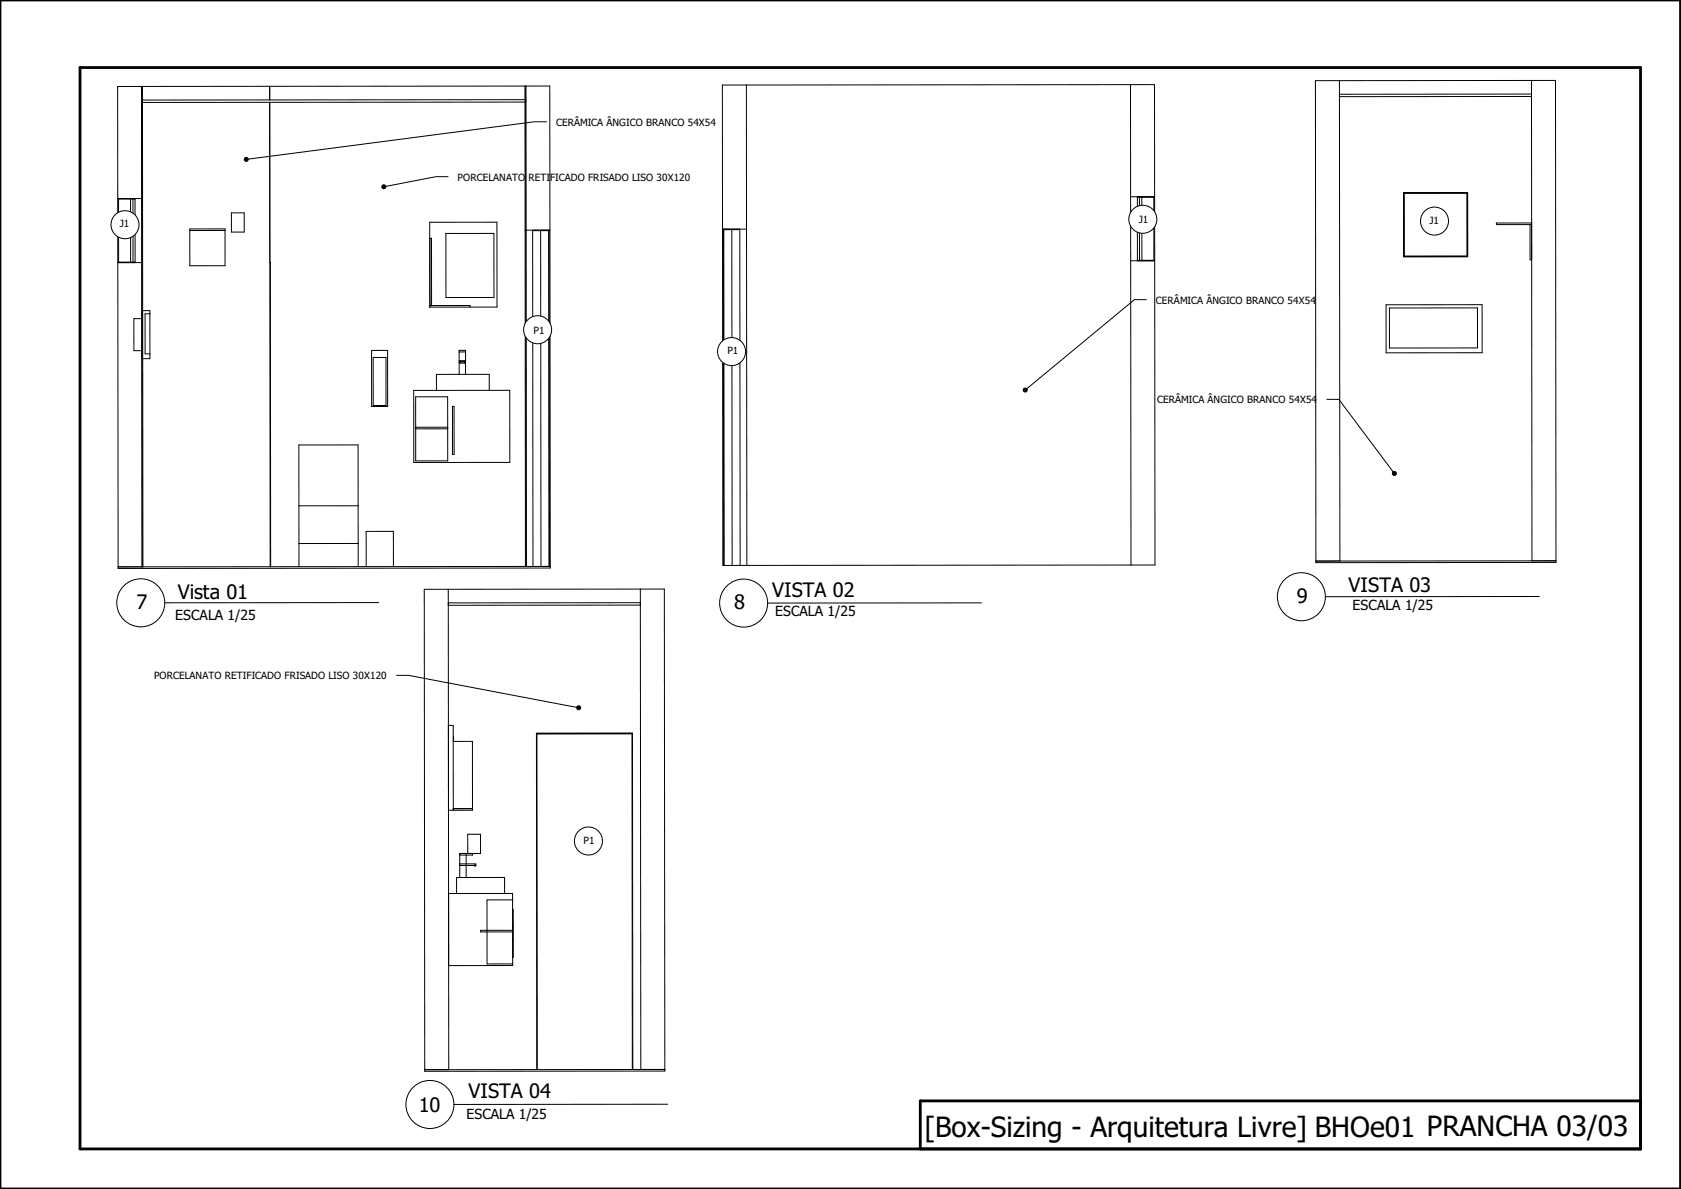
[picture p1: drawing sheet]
<svg xmlns="http://www.w3.org/2000/svg" width="420mm" height="297mm" viewBox="0 0 420 297" stroke-linecap="round" stroke-linejoin="round" font-family="sans-serif">
<path d="M0 0h420v297h-420zM20 16.9h390v270.1h-390zM410 275h-180v12" fill="none" stroke="#000" stroke-width=".7"/>
<g fill="none" stroke="#000" stroke-width=".25">
<path d="M35.4 21.6l.1 120M35.6 21.6h-6.2v44M35.6 21.6v44M67.4 21.6v3.4M67.4 25.6l.1 40M131.2 21.5h6.2l.1 36M131.2 21.5l-95.6 .1M131.2 21.5v36M131.4 21.5l.1 120M131.4 24.9l-96 .1M131.4 25.5l-96 .1M136.6 30.4h-3l-72.1 9.4"/>
<path d="M29.6 49.6v16M32.6 49.7v15.8M33.2 49.7v15.8M33.8 49.6v16M33.8 49.7h-4.2M35.6 49.6h-6.2M47.4 57.2h8.8l.1 9.2h-8.9zM56.2 57.6h-8.8M57.8 53.2h3.2v4.8h-3.2zM107.4 55.5h16.8v21.2h-16.8zM111.4 58.3h12l.1 16h-12zM112 44.1h-3l-13.1 2.6"/>
<path d="M131.2 57.5l.1 84M133.1 57.5l.1 84M135.1 57.6l.1 83.9M137.1 57.6l.1 83.9M137.3 57.5v.1M137.3 57.6v83.9M137.3 57.6h-4.2M137.5 57.5v84M137.5 57.5h-6.3M29.4 65.6l.1 76.4 108-.1v-.4M33.8 65.5h-4.2M35.6 65.6l.1 76h-6.2l108-.1"/>
<path d="M35.6 65.6h-6.2M37.5 78.4v-.8h-2v2h-2v8h2M37.5 78.4v11.2h-2M37.5 78.4h-1.2v10h1.2M67.5 65.6l.1 76zM107.5 76.3h10v.4M107.9 76.3l-.1-16.8h-.4l.1 17.2M83.5 81.8h.1M92.9 87.5h4v14h-4zM93.3 89.3h3.2v12h-3.2zM103.4 97.5h24v18h-24zM103.9 99.1h8v16h-8z"/>
<path d="M115 90.2h1.2v.5h-1.2zM115 90.5h-.2M116.2 90.4h-1.2M116.4 87.9h-1.6M116.4 90.1h-1.6M116.4 90.5h-.2M116.4 93.5v-6h-1.6v6M122.3 97.5v-4h-13.2v4M234.6 81.2h.1M111.9 106.7h-8M111.9 107.1h-8M113.1 101.5h.4v12h-.4z"/>
<path d="M89.5 126.4v-15.2h-14.8v30.4M89.5 126.4v15.2M89.5 126.4h-14.8M89.5 135.8h-14.8M98.3 141.5v-8.8l-6.8 .1v8.8"/>
</g>
<g fill="#000" stroke="#000" stroke-width=".25">
<circle cx="61.5" cy="39.8" r=".5"/>
<circle cx="95.9" cy="46.7" r=".5"/>
</g>
<g fill="#fff">
<path d="M180.6 21.2l108-.1 .1 120.1-108 .1z" fill-rule="evenodd"/>
<path d="M186.6 21.2l96-.1 .1 120.1-96 .1z" fill-rule="evenodd"/>
<path d="M282.6 65.2l6-.1 .1 76.1h-6z" fill-rule="evenodd"/>
<path d="M180.6 21.2h6v36l-6 .1z" fill-rule="evenodd"/>
<path d="M282.6 21.1h6v28h-6z" fill-rule="evenodd"/>
<path d="M180.9 57.4h2l.1 83.9h-2z" fill-rule="evenodd"/>
<path d="M182.9 57.4h2l.1 83.9h-2z" fill-rule="evenodd"/>
<path d="M184.9 57.2h1.7l.1 84.1h-1.7z" fill-rule="evenodd"/>
<path d="M285.4 49.3h3v15.7h-3z" fill-rule="evenodd"/>
<path d="M282.6 49.1h1.7v16l-1.7 .1z" fill-rule="evenodd"/>
<path d="M180.6 57.3h.2l.1 84h-.2z" fill-rule="evenodd"/>
<path d="M180.8 57.4l.2 83.9z" fill-rule="evenodd"/>
<path d="M284.8 49.3h.6v15.7h-.6z" fill-rule="evenodd"/>
<path d="M284.3 49.3h.5v15.7h-.5z" fill-rule="evenodd"/>
<path d="M288.4 49.1h.2v16h-.2z" fill-rule="evenodd"/>
<path d="M284.3 65l4.1 .1z" fill-rule="evenodd"/>
<path d="M284.3 49.1l4.1 .2z" fill-rule="evenodd"/>
<path d="M180.8 57.3l4.1 .1z" fill-rule="evenodd"/>
</g>
<g fill="none" stroke="#000" stroke-width=".25">
<path d="M186.6 21.2h-6v36.1M186.6 21.2v36M282.6 21.1h6v28M282.6 21.1l-96 .1M282.6 21.1v28M180.6 57.3l.1 84h6M180.8 57.3v.1M180.8 57.4l.1 83.9M180.9 57.4l.1 83.9M182.9 57.4l.1 83.9M184.9 57.2v.2M184.9 57.4l.1 83.9"/>
<path d="M184.9 57.4h-4.1M186.6 57.2l.1 84.1M186.6 57.2l-6 .1M282.6 49.1l.1 92.1M284.8 49.3v15.7M285.4 49.3v15.7M288.4 49.3h-4.1M288.6 49.1l.1 92.1h-6M288.6 49.1h-6M284.3 65v.1M286.5 74.9h-3l-27.3 22.5M288.4 65v.1"/>
<path d="M288.4 65v-15.9h-4.1v15.9M288.4 65h-4.1M288.6 65.1l-6 .1M234.6 81.2h.1M282.7 141.2l-96 .1M136.1 207.4h.1"/>
</g>
<circle cx="256.2" cy="97.4" r=".5" fill="#000" stroke="#000" stroke-width=".25"/>
<g fill="#fff">
<path d="M113.3 184v1.2z"/>
<path d="M128.1 231.3v.4z"/>
<path d="M128.2 234.7l-.1 .4z"/>
<path d="M106 147.2h60l.2 120.4h-60z" fill-rule="evenodd"/>
<path d="M112 151.2h48.1l.1 116h-2l-.1-84h-24l.1 84h-22z" fill-rule="evenodd"/>
<path d="M134.2 183.3h23.8v83.9h-23.7z" fill-rule="evenodd"/>
<path d="M106 147.2h6l.2 120h-6z" fill-rule="evenodd"/>
<path d="M160 147.2h6l.2 120h-6z" fill-rule="evenodd"/>
<path d="M116.9 208.4h3.2v4.8h-3.6v6h9.6v4h2v18h-16v-18h2v-4h.8v-6v.4h3.2v-.4v.4h-3.2v2.2h4l-.1 .1 .2 .2-.3 .3-.2-.2h-3.6v3h1.6v-6h-1.6h2z" fill-rule="evenodd"/>
<path d="M112.1 223.2h16v1.6h-6.4v16h6.4v.4h-16z" fill-rule="evenodd"/>
<path d="M112 147.2h48l.1 3.4h-48.1z" fill-rule="evenodd"/>
<path d="M112.1 181.2h1.2l.1 4h4.7v17.2h-4.8v-.4v.4h-1.2z" fill-rule="evenodd"/>
<path d="M121.7 224.8h6.4v7.6h-8v.4h8v8h-6.4z" fill-rule="evenodd"/>
<path d="M113.3 185.2h4.8v16.8h-4.8z" fill-rule="evenodd"/>
<path d="M114.1 219.2h12v4h-12z" fill-rule="evenodd"/>
<path d="M112 150.6h48.1v.6h-48.1z" fill-rule="evenodd"/>
<path d="M112.1 181.2h1.2v21.2h-1.2z" fill-rule="evenodd"/>
<path d="M106.2 267.2h60v.4h-60z" fill-rule="evenodd"/>
<path d="M134.1 183.2h24l.1 84-.2-83.9h-23.8v83.9z" fill-rule="evenodd"/>
<path d="M116.9 208.4h3.2v4.8h-3.2z" fill-rule="evenodd"/>
<path d="M120.1 232.4h8v.4h-8z" fill-rule="evenodd"/>
<path d="M113.3 202h4.8v.4h-4.8z" fill-rule="evenodd"/>
<path d="M114.9 215.8h4l-.4 .4h-3.6z" fill-rule="evenodd"/>
<path d="M128.2 227.2v12z" fill-rule="evenodd"/>
<path d="M128.1 231.7v3z" fill-rule="evenodd"/>
<path d="M118.8 215.9l.2 .2-.3 .3-.2-.2z" fill-rule="evenodd"/>
</g>
<g fill="none" stroke="#000" stroke-width=".25">
<path d="M358.8 80.3h.1M112 147.2l.2 120h-6M112 150.6h48.1v.6h-48.1zM160 147.2h-54l.2 120M160 147.2h6l.2 120M160 147.2l.2 120M99.1 168.7h3l42.5 8.1M112.1 181.2h1.2v21.2M113.3 184l.1 1.2M113.3 185.2h4.8v17.2h-6M114.9 215.8h4l-.4 .4M116.5 213.2v6"/>
<path d="M116.9 213.2v-4.8h3.2v4.8h-5.2v6M118.1 202h-4.8M118.1 213.2v.4h-3.2M118.5 216.2h-3.6M118.8 215.9l.2 .2-.3 .3-.2-.2M136.1 207.4h.1M112.1 223.2h16v9.2h-8v.4h8M126.1 223.2v-4h-12v4M128.1 224.8h-6.4v16h6.4M128.2 231.3h-.1M128.2 231.7h-.1M128.2 234.7h-.1"/>
<path d="M128.2 235.1h-.1M128.2 239.2v-12l-.1 14h-16M158 267.2v-83.9h-23.8l.1 83.9M158.2 267.2l-.1-84h-24l.1 84M166.2 267.2v.4h-60v-.4M166.2 267.2h-60"/>
</g>
<circle cx="144.6" cy="176.8" r=".5" fill="#000" stroke="#000" stroke-width=".25"/>
<g fill="#fff">
<path d="M328.8 20.2l60-.1 .1 120.4-60 .1z" fill-rule="evenodd"/>
<path d="M334.8 24.1h48l.1 116-48 .1z" fill-rule="evenodd"/>
<path d="M382.8 20.1h6l.1 120h-6z" fill-rule="evenodd"/>
<path d="M328.8 20.2l6-.1 .1 120.1h-6z" fill-rule="evenodd"/>
<path d="M346.4 76.1h24l.1 12h-24z" fill-rule="evenodd"/>
<path d="M350.8 48.1h16v16h-16z" fill-rule="evenodd"/>
<path d="M350.9 48.3l15.8-.1v15.8h-15.8z" fill-rule="evenodd"/>
<path d="M347.3 76.9h22v10h-22z" fill-rule="evenodd"/>
<path d="M334.8 20.1h48v3.4h-48z" fill-rule="evenodd"/>
<path d="M334.8 23.5h48v.6h-48z" fill-rule="evenodd"/>
<path d="M328.9 140.2l60-.1v.4l-60 .1z" fill-rule="evenodd"/>
<path d="M374 55.7h8.8v9.2h-.4v-8.8h-8.4z" fill-rule="evenodd"/>
<path d="M382.4 56.1h.4v8.8h-.4z" fill-rule="evenodd"/>
<path d="M374 55.7h8.8v.4h-8.8z" fill-rule="evenodd"/>
</g>
<g fill="none" stroke="#000" stroke-width=".25">
<path d="M334.8 20.1l.1 120.1M334.8 23.5h48v.6h-48zM382.8 20.1l.1 120h6M350.8 48.1h16v16h-16zM350.9 48.3l15.8-.1v15.8h-15.8zM382.4 56.1v8.8h.4M382.8 55.7h-8.8v.4h8.8M346.4 76.1h24l.1 12h-24zM347.3 76.9h22v10h-22zM331.6 99.8h3l13.9 18.5M358.8 80.3h.1M62 150.6h.1"/>
<path d="M388.9 140.1v.4l-60 .1v-.4M388.9 140.1l-60 .1M388.9 140.1l-.1-120-60 .1 .1 120"/>
</g>
<circle cx="348.5" cy="118.3" r=".5" fill="#000" stroke="#000" stroke-width=".25"/>
<g fill="#fff">
<path d="M30.9 146.4a6 6 0 0 1 6.6-1.3 6 6 0 0 1 3.7 5.5l53.4-.1-53.4 .1a6 6 0 0 1-8.3 5.5 6 6 0 0 1-2-9.7z" fill-rule="evenodd"/>
<circle cx="35.2" cy="150.6" r="6"/>
</g>
<g fill="none" stroke="#000" stroke-width=".25">
<path d="M94.6 150.5l-53.4 .1M212.6 150.7h.1"/>
<circle cx="35.2" cy="150.6" r="6"/>
</g>
<g fill="#fff">
<path d="M181.6 146.4a6 6 0 0 1 6.6-1.3 6 6 0 0 1 3.7 5.6l53.4-.1-53.4 .1a6 6 0 0 1-8.3 5.5 6 6 0 0 1-2-9.8z" fill-rule="evenodd"/>
<circle cx="185.9" cy="150.7" r="6"/>
</g>
<g fill="none" stroke="#000" stroke-width=".25">
<path d="M245.3 150.6l-53.4 .1M352 149.1h.1"/>
<circle cx="185.9" cy="150.7" r="6"/>
</g>
<g fill="#fff">
<path d="M321 144.8a6 6 0 0 1 6.6-1.3 6 6 0 0 1 3.7 5.6l53.4-.1-53.4 .1a6 6 0 0 1-8.3 5.5 6 6 0 0 1-2-9.8z" fill-rule="evenodd"/>
<circle cx="325.3" cy="149.1" r="6"/>
</g>
<g fill="none" stroke="#000" stroke-width=".25">
<path d="M384.7 149l-53.4 .1M134.2 275.9h.1"/>
<circle cx="325.3" cy="149.1" r="6"/>
</g>
<g fill="#fff">
<path d="M103.2 271.7a6 6 0 0 1 6.6-1.3 6 6 0 0 1 3.7 5.5h53.4h-53.4a6 6 0 0 1-8.3 5.6 6 6 0 0 1-2-9.8z" fill-rule="evenodd"/>
<circle cx="107.5" cy="275.9" r="6"/>
</g>
<g fill="none" stroke="#000" stroke-width=".25">
<path d="M31.2 56.1h.1M166.9 275.9h-53.4"/>
<circle cx="107.5" cy="275.9" r="6"/>
</g>
<circle cx="31.2" cy="56.1" r="3.5" fill="#fff"/>
<g fill="none" stroke="#000" stroke-width=".25">
<path d="M134.4 82.4h.1"/>
<circle cx="31.2" cy="56.1" r="3.5"/>
</g>
<circle cx="134.4" cy="82.4" r="3.5" fill="#fff"/>
<g fill="none" stroke="#000" stroke-width=".25">
<path d="M285.6 54.8h.1"/>
<circle cx="134.4" cy="82.4" r="3.5"/>
</g>
<circle cx="285.6" cy="54.8" r="3.5" fill="#fff"/>
<g fill="none" stroke="#000" stroke-width=".25">
<path d="M182.9 87.8h.1"/>
<circle cx="285.6" cy="54.8" r="3.5"/>
</g>
<circle cx="182.9" cy="87.8" r="3.5" fill="#fff"/>
<g fill="none" stroke="#000" stroke-width=".25">
<path d="M147.1 210.1h.1"/>
<circle cx="182.9" cy="87.8" r="3.5"/>
</g>
<circle cx="147.1" cy="210.1" r="3.5" fill="#fff"/>
<g fill="none" stroke="#000" stroke-width=".25">
<path d="M358.5 55.2h.1"/>
<circle cx="147.1" cy="210.1" r="3.5"/>
</g>
<circle cx="358.5" cy="55.2" r="3.5" fill="#fff"/>
<circle cx="358.5" cy="55.2" r="3.5" fill="none" stroke="#000" stroke-width=".25"/>
<text font-size="7" x="231" y="284">[Box-Sizing - Arquitetura Livre] BHOe01 PRANCHA 03/03</text>
<g font-size="5">
<text x="44.4" y="149.8">Vista 01</text>
<text x="193" y="149">VISTA 02</text>
<text x="337.1" y="148">VISTA 03</text>
<text x="34.1" y="152">7</text>
<text x="183.5" y="152.1">8</text>
<text x="324.1" y="150.6">9</text>
<text x="117.1" y="274.4">VISTA 04</text>
<text x="104.7" y="277.8">10</text>
</g>
<g font-size="3.5">
<text x="43.8" y="154.8">ESCALA 1/25</text>
<text x="193.8" y="154">ESCALA 1/25</text>
<text x="338.1" y="152.4">ESCALA 1/25</text>
<text x="116.6" y="279.6">ESCALA 1/25</text>
</g>
<g font-size="2.5">
<text x="139" y="31.4">CERÂMICA ÂNGICO BRANCO 54X54</text>
<text x="114.4" y="45.1">PORCELANATO</text>
<text x="132.1" y="45.1">RETI</text>
<text x="137.5" y="45.1">FICADO FRISADO LISO 30X120</text>
<text x="29.9" y="56.8">J1</text>
<text x="284.7" y="55.7">J</text>
<text x="285.7" y="55.7">1</text>
<text x="357.3" y="56">J1</text>
<text x="288.9" y="75.9">CERÂMICA ÂNGICO BRANCO 54X54</text>
<text x="133.3" y="83.5">P1</text>
<text x="181.8" y="88.4">P1</text>
<text x="289.2" y="100.8">CERÂMICA ÂNGICO BRANCO 54X54</text>
<text x="38.5" y="169.7">PORCELANATO RETIFICADO FRISADO LISO 30X120</text>
<text x="145.9" y="210.9">P1</text>
</g>
</svg>
